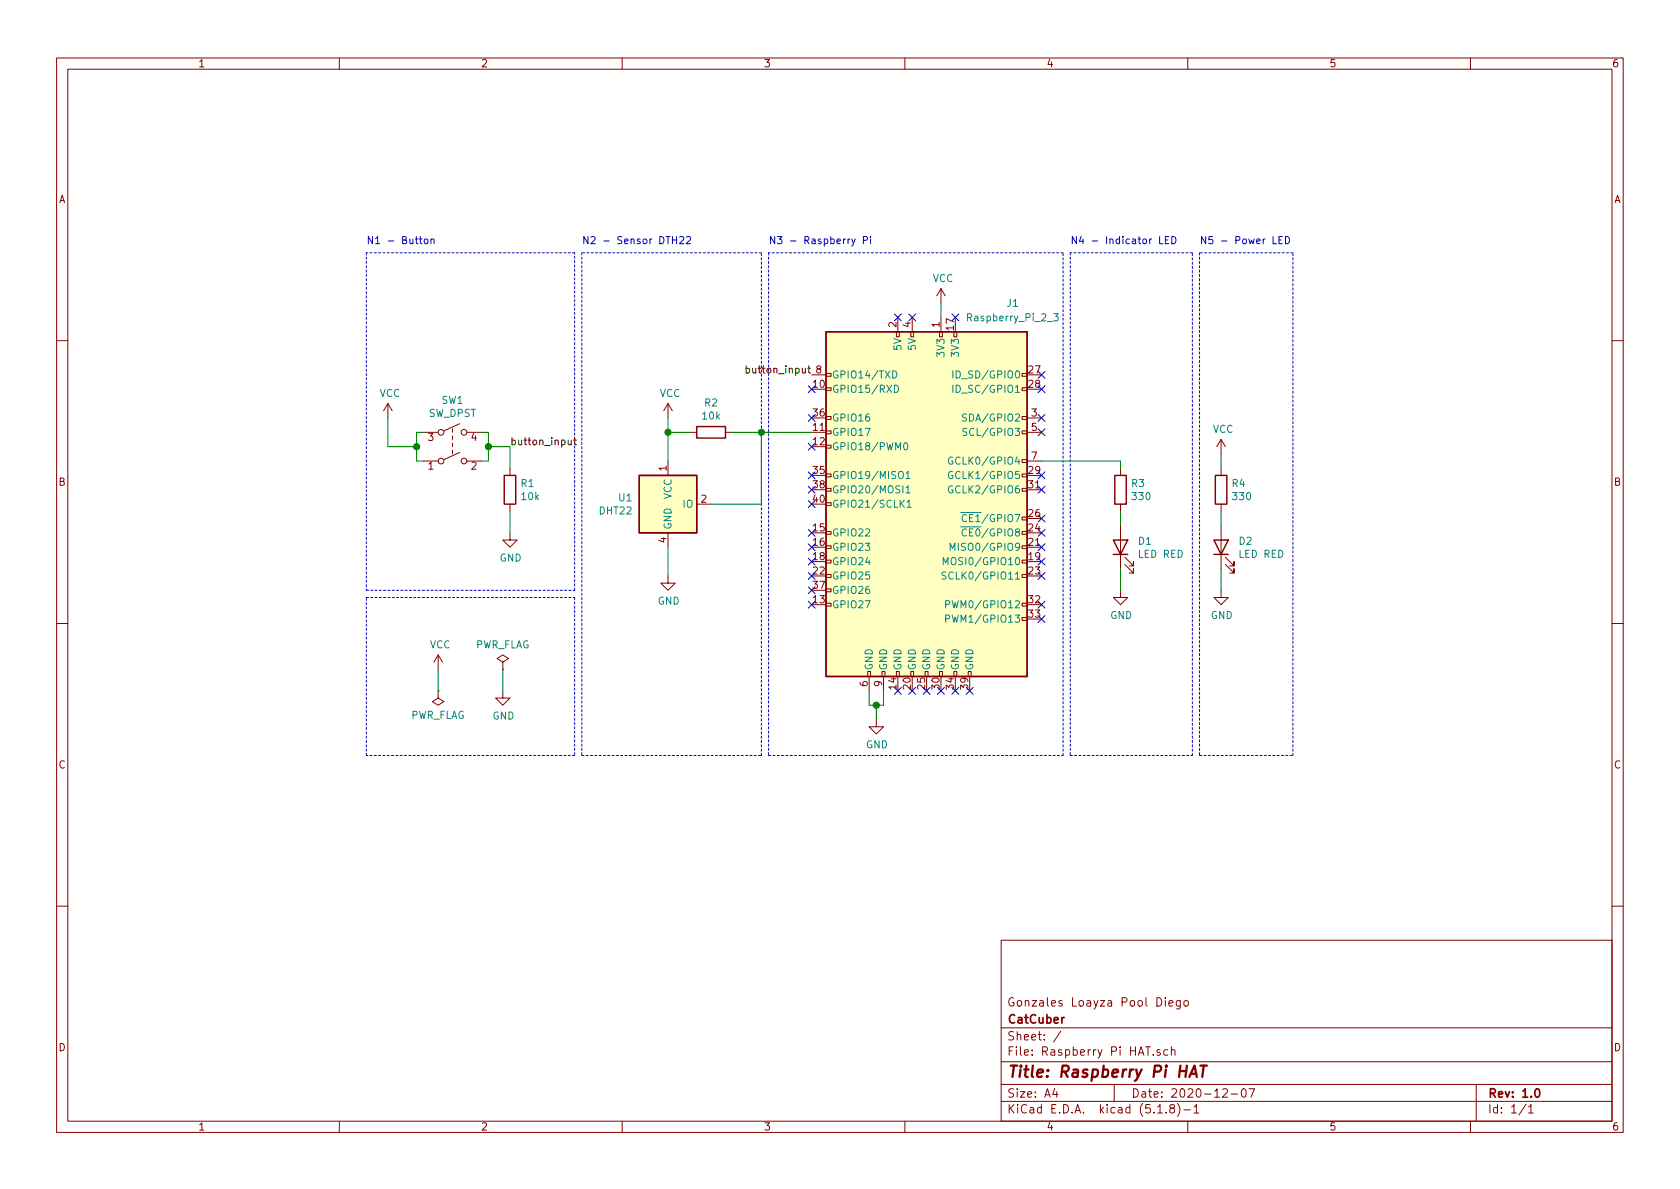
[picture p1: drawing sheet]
EESchema Schematic File Version 4
EELAYER 30 0
EELAYER END
$Descr A4 11693 8268
encoding utf-8
Sheet 1 1
Title "Raspberry Pi HAT"
Date "2020-12-07"
Rev "1.0"
Comp "CatCuber"
Comment1 "Gonzales Loayza Pool Diego"
Comment2 ""
Comment3 ""
Comment4 ""
$EndDescr
$Comp
L Connector:Raspberry_Pi_2_3 J1
U 1 1
P 6450 3500
F 0 "J1" H 7050 4900 50  0000 C CNN
F 1 "Raspberry_Pi_2_3" H 7050 4800 50  0000 C CNN
F 2 "Connector_PinHeader_2.54mm:PinHeader_2x08_P2.54mm_Vertical" H 6450 3500 50  0001 C CNN
F 3 "https://www.raspberrypi.org/documentation/hardware/raspberrypi/schematics/rpi_SCH_3bplus_1p0_reduced.pdf" H 6450 3500 50  0001 C CNN
	1    6450 3500
	1    0    0    -1  
$EndComp
$Comp
L Switch:SW_DPST SW1
U 1 1
P 3150 3100
F 0 "SW1" H 3150 3425 50  0000 C CNN
F 1 "SW_DPST" H 3150 3334 50  0000 C CNN
F 2 "Button_Switch_THT:SW_PUSH_6mm" H 3150 3100 50  0001 C CNN
F 3 "~" H 3150 3100 50  0001 C CNN
	1    3150 3100
	1    0    0    -1  
$EndComp
$Comp
L Device:R R1
U 1 1
P 3550 3400
F 0 "R1" H 3620 3446 50  0000 L CNN
F 1 "10k" H 3620 3355 50  0000 L CNN
F 2 "Resistor_SMD:R_0805_2012Metric" V 3480 3400 50  0001 C CNN
F 3 "~" H 3550 3400 50  0001 C CNN
	1    3550 3400
	1    0    0    -1  
$EndComp
$Comp
L Device:R R3
U 1 1
P 7800 3400
F 0 "R3" H 7870 3446 50  0000 L CNN
F 1 "330" H 7870 3355 50  0000 L CNN
F 2 "Resistor_SMD:R_0805_2012Metric" V 7730 3400 50  0001 C CNN
F 3 "~" H 7800 3400 50  0001 C CNN
	1    7800 3400
	1    0    0    -1  
$EndComp
$Comp
L Device:LED D1
U 1 1
P 7800 3800
F 0 "D1" V 7839 3682 50  0000 R CNN
F 1 "LED RED" V 7748 3682 50  0000 R CNN
F 2 "LED_SMD:LED_0805_2012Metric" H 7800 3800 50  0001 C CNN
F 3 "~" H 7800 3800 50  0001 C CNN
	1    7800 3800
	0    -1   -1   0   
$EndComp
$Comp
L Device:R R2
U 1 1
P 4950 3000
F 0 "R2" V 4743 3000 50  0000 C CNN
F 1 "10k" V 4834 3000 50  0000 C CNN
F 2 "Resistor_SMD:R_0805_2012Metric" V 4880 3000 50  0001 C CNN
F 3 "~" H 4950 3000 50  0001 C CNN
	1    4950 3000
	0    1    1    0   
$EndComp
$Comp
L Sensor:DHT11 U1
U 1 1
P 4650 3500
F 0 "U1" H 4406 3546 50  0000 R CNN
F 1 "DHT22" H 4406 3455 50  0000 R CNN
F 2 "Sensor:Aosong_DHT11_5.5x12.0_P2.54mm" H 4650 3100 50  0001 C CNN
F 3 "http://akizukidenshi.com/download/ds/aosong/DHT11.pdf" H 4800 3750 50  0001 C CNN
	1    4650 3500
	1    0    0    -1  
$EndComp
Wire Wire Line
	7800 3250 7800 3200
Wire Wire Line
	7800 3200 7250 3200
Wire Wire Line
	7800 3550 7800 3650
Wire Wire Line
	4650 3200 4650 3000
Wire Wire Line
	4950 3500 5300 3500
Wire Wire Line
	5300 3500 5300 3000
Wire Wire Line
	5100 3000 5300 3000
Connection ~ 5300 3000
Wire Wire Line
	3350 3000 3400 3000
Wire Wire Line
	3400 3000 3400 3100
Wire Wire Line
	3350 3200 3400 3200
Wire Wire Line
	3400 3200 3400 3100
Connection ~ 3400 3100
Wire Wire Line
	3400 3100 3550 3100
Wire Wire Line
	2950 3000 2900 3000
Wire Wire Line
	2900 3200 2950 3200
NoConn ~ 5650 3300
NoConn ~ 5650 3400
NoConn ~ 5650 3500
NoConn ~ 5650 3700
NoConn ~ 5650 3100
NoConn ~ 5650 3800
NoConn ~ 5650 3900
NoConn ~ 5650 4000
NoConn ~ 5650 4100
NoConn ~ 5650 4200
NoConn ~ 6250 4800
NoConn ~ 6350 4800
NoConn ~ 6450 4800
NoConn ~ 6550 4800
NoConn ~ 6650 4800
NoConn ~ 6750 4800
NoConn ~ 7250 4300
NoConn ~ 7250 4200
NoConn ~ 7250 4000
NoConn ~ 7250 3900
NoConn ~ 7250 3800
NoConn ~ 7250 3700
NoConn ~ 7250 3600
NoConn ~ 7250 3400
NoConn ~ 7250 3300
NoConn ~ 7250 3000
NoConn ~ 7250 2900
NoConn ~ 7250 2700
NoConn ~ 7250 2600
NoConn ~ 6650 2200
NoConn ~ 6350 2200
NoConn ~ 6250 2200
NoConn ~ 5650 2700
NoConn ~ 5650 2900
$Comp
L power:GND #PWR0101
U 1 1
P 6100 5000
F 0 "#PWR0101" H 6100 4750 50  0001 C CNN
F 1 "GND" H 6105 4827 50  0000 C CNN
F 2 "" H 6100 5000 50  0001 C CNN
F 3 "" H 6100 5000 50  0001 C CNN
	1    6100 5000
	1    0    0    -1  
$EndComp
$Comp
L power:GND #PWR0102
U 1 1
P 7800 4100
F 0 "#PWR0102" H 7800 3850 50  0001 C CNN
F 1 "GND" H 7805 3927 50  0000 C CNN
F 2 "" H 7800 4100 50  0001 C CNN
F 3 "" H 7800 4100 50  0001 C CNN
	1    7800 4100
	1    0    0    -1  
$EndComp
$Comp
L power:GND #PWR0103
U 1 1
P 4650 4000
F 0 "#PWR0103" H 4650 3750 50  0001 C CNN
F 1 "GND" H 4655 3827 50  0000 C CNN
F 2 "" H 4650 4000 50  0001 C CNN
F 3 "" H 4650 4000 50  0001 C CNN
	1    4650 4000
	1    0    0    -1  
$EndComp
$Comp
L power:GND #PWR0104
U 1 1
P 3550 3700
F 0 "#PWR0104" H 3550 3450 50  0001 C CNN
F 1 "GND" H 3555 3527 50  0000 C CNN
F 2 "" H 3550 3700 50  0001 C CNN
F 3 "" H 3550 3700 50  0001 C CNN
	1    3550 3700
	1    0    0    -1  
$EndComp
Wire Wire Line
	7800 3950 7800 4100
Wire Wire Line
	6050 4800 6050 4900
Wire Wire Line
	6050 4900 6100 4900
Wire Wire Line
	6150 4900 6150 4800
Wire Wire Line
	6100 5000 6100 4900
Connection ~ 6100 4900
Wire Wire Line
	6100 4900 6150 4900
Wire Wire Line
	4650 3800 4650 4000
Wire Wire Line
	2900 3000 2900 3100
Text Label 3550 3100 0    50   ~ 0
button_input
Text Label 5650 2600 2    50   ~ 0
button_input
$Comp
L power:VCC #PWR0105
U 1 1
P 6550 2100
F 0 "#PWR0105" H 6550 1950 50  0001 C CNN
F 1 "VCC" H 6565 2273 50  0000 C CNN
F 2 "" H 6550 2100 50  0001 C CNN
F 3 "" H 6550 2100 50  0001 C CNN
	1    6550 2100
	1    0    0    -1  
$EndComp
Wire Wire Line
	6550 2100 6550 2200
$Comp
L power:VCC #PWR0106
U 1 1
P 2700 2900
F 0 "#PWR0106" H 2700 2750 50  0001 C CNN
F 1 "VCC" H 2715 3073 50  0000 C CNN
F 2 "" H 2700 2900 50  0001 C CNN
F 3 "" H 2700 2900 50  0001 C CNN
	1    2700 2900
	1    0    0    -1  
$EndComp
Wire Wire Line
	2700 2900 2700 3100
Wire Wire Line
	2700 3100 2900 3100
Connection ~ 2900 3100
Wire Wire Line
	2900 3100 2900 3200
Wire Wire Line
	3550 3700 3550 3550
Wire Wire Line
	3550 3250 3550 3100
$Comp
L power:VCC #PWR0107
U 1 1
P 3050 4650
F 0 "#PWR0107" H 3050 4500 50  0001 C CNN
F 1 "VCC" H 3065 4823 50  0000 C CNN
F 2 "" H 3050 4650 50  0001 C CNN
F 3 "" H 3050 4650 50  0001 C CNN
	1    3050 4650
	1    0    0    -1  
$EndComp
$Comp
L power:PWR_FLAG #FLG0101
U 1 1
P 3050 4800
F 0 "#FLG0101" H 3050 4875 50  0001 C CNN
F 1 "PWR_FLAG" H 3050 4973 50  0000 C CNN
F 2 "" H 3050 4800 50  0001 C CNN
F 3 "~" H 3050 4800 50  0001 C CNN
	1    3050 4800
	-1   0    0    1   
$EndComp
$Comp
L power:PWR_FLAG #FLG0102
U 1 1
P 3500 4650
F 0 "#FLG0102" H 3500 4725 50  0001 C CNN
F 1 "PWR_FLAG" H 3500 4823 50  0000 C CNN
F 2 "" H 3500 4650 50  0001 C CNN
F 3 "~" H 3500 4650 50  0001 C CNN
	1    3500 4650
	1    0    0    -1  
$EndComp
$Comp
L power:GND #PWR0108
U 1 1
P 3500 4800
F 0 "#PWR0108" H 3500 4550 50  0001 C CNN
F 1 "GND" H 3505 4627 50  0000 C CNN
F 2 "" H 3500 4800 50  0001 C CNN
F 3 "" H 3500 4800 50  0001 C CNN
	1    3500 4800
	1    0    0    -1  
$EndComp
Wire Wire Line
	3050 4650 3050 4800
Wire Wire Line
	3500 4650 3500 4800
Wire Wire Line
	4800 3000 4650 3000
$Comp
L power:VCC #PWR0109
U 1 1
P 4650 2900
F 0 "#PWR0109" H 4650 2750 50  0001 C CNN
F 1 "VCC" H 4665 3073 50  0000 C CNN
F 2 "" H 4650 2900 50  0001 C CNN
F 3 "" H 4650 2900 50  0001 C CNN
	1    4650 2900
	1    0    0    -1  
$EndComp
Wire Wire Line
	4650 2900 4650 3000
Connection ~ 4650 3000
$Comp
L Device:R R4
U 1 1
P 8500 3400
F 0 "R4" H 8570 3446 50  0000 L CNN
F 1 "330" H 8570 3355 50  0000 L CNN
F 2 "Resistor_SMD:R_0805_2012Metric" V 8430 3400 50  0001 C CNN
F 3 "~" H 8500 3400 50  0001 C CNN
	1    8500 3400
	1    0    0    -1  
$EndComp
$Comp
L Device:LED D2
U 1 1
P 8500 3800
F 0 "D2" V 8539 3682 50  0000 R CNN
F 1 "LED RED" V 8448 3682 50  0000 R CNN
F 2 "LED_SMD:LED_0805_2012Metric" H 8500 3800 50  0001 C CNN
F 3 "~" H 8500 3800 50  0001 C CNN
	1    8500 3800
	0    -1   -1   0   
$EndComp
Wire Wire Line
	8500 3550 8500 3650
$Comp
L power:GND #PWR02
U 1 1
P 8500 4100
F 0 "#PWR02" H 8500 3850 50  0001 C CNN
F 1 "GND" H 8505 3927 50  0000 C CNN
F 2 "" H 8500 4100 50  0001 C CNN
F 3 "" H 8500 4100 50  0001 C CNN
	1    8500 4100
	1    0    0    -1  
$EndComp
Wire Wire Line
	8500 3950 8500 4100
$Comp
L power:VCC #PWR01
U 1 1
P 8500 3150
F 0 "#PWR01" H 8500 3000 50  0001 C CNN
F 1 "VCC" H 8515 3323 50  0000 C CNN
F 2 "" H 8500 3150 50  0001 C CNN
F 3 "" H 8500 3150 50  0001 C CNN
	1    8500 3150
	1    0    0    -1  
$EndComp
Wire Wire Line
	8500 3150 8500 3250
Wire Wire Line
	5300 3000 5650 3000
Wire Notes Line
	2550 1750 2550 4100
Wire Notes Line
	2550 4100 4000 4100
Wire Notes Line
	4000 4100 4000 1750
Wire Notes Line
	4000 1750 2550 1750
Wire Notes Line
	2550 4150 4000 4150
Wire Notes Line
	4000 4150 4000 5250
Wire Notes Line
	4000 5250 2550 5250
Wire Notes Line
	2550 5250 2550 4150
Wire Notes Line
	4050 1750 4050 5250
Wire Notes Line
	4050 5250 5300 5250
Wire Notes Line
	5300 5250 5300 1750
Wire Notes Line
	5300 1750 4050 1750
Wire Notes Line
	5350 1750 5350 5250
Wire Notes Line
	5350 5250 7400 5250
Wire Notes Line
	7400 5250 7400 1750
Wire Notes Line
	7400 1750 5350 1750
Wire Notes Line
	7450 1750 7450 5250
Wire Notes Line
	7450 5250 8300 5250
Wire Notes Line
	8300 5250 8300 1750
Wire Notes Line
	8300 1750 7450 1750
Wire Notes Line
	8350 1750 8350 5250
Wire Notes Line
	8350 5250 9000 5250
Wire Notes Line
	9000 5250 9000 1750
Wire Notes Line
	9000 1750 8350 1750
Text Notes 2550 1700 0    50   ~ 0
N1 - Button
Text Notes 4050 1700 0    50   ~ 0
N2 - Sensor DTH22
Text Notes 5350 1700 0    50   ~ 0
N3 - Raspberry Pi
Text Notes 7450 1700 0    50   ~ 0
N4 - Indicator LED
Text Notes 8350 1700 0    50   ~ 0
N5 - Power LED
$EndSCHEMATC
